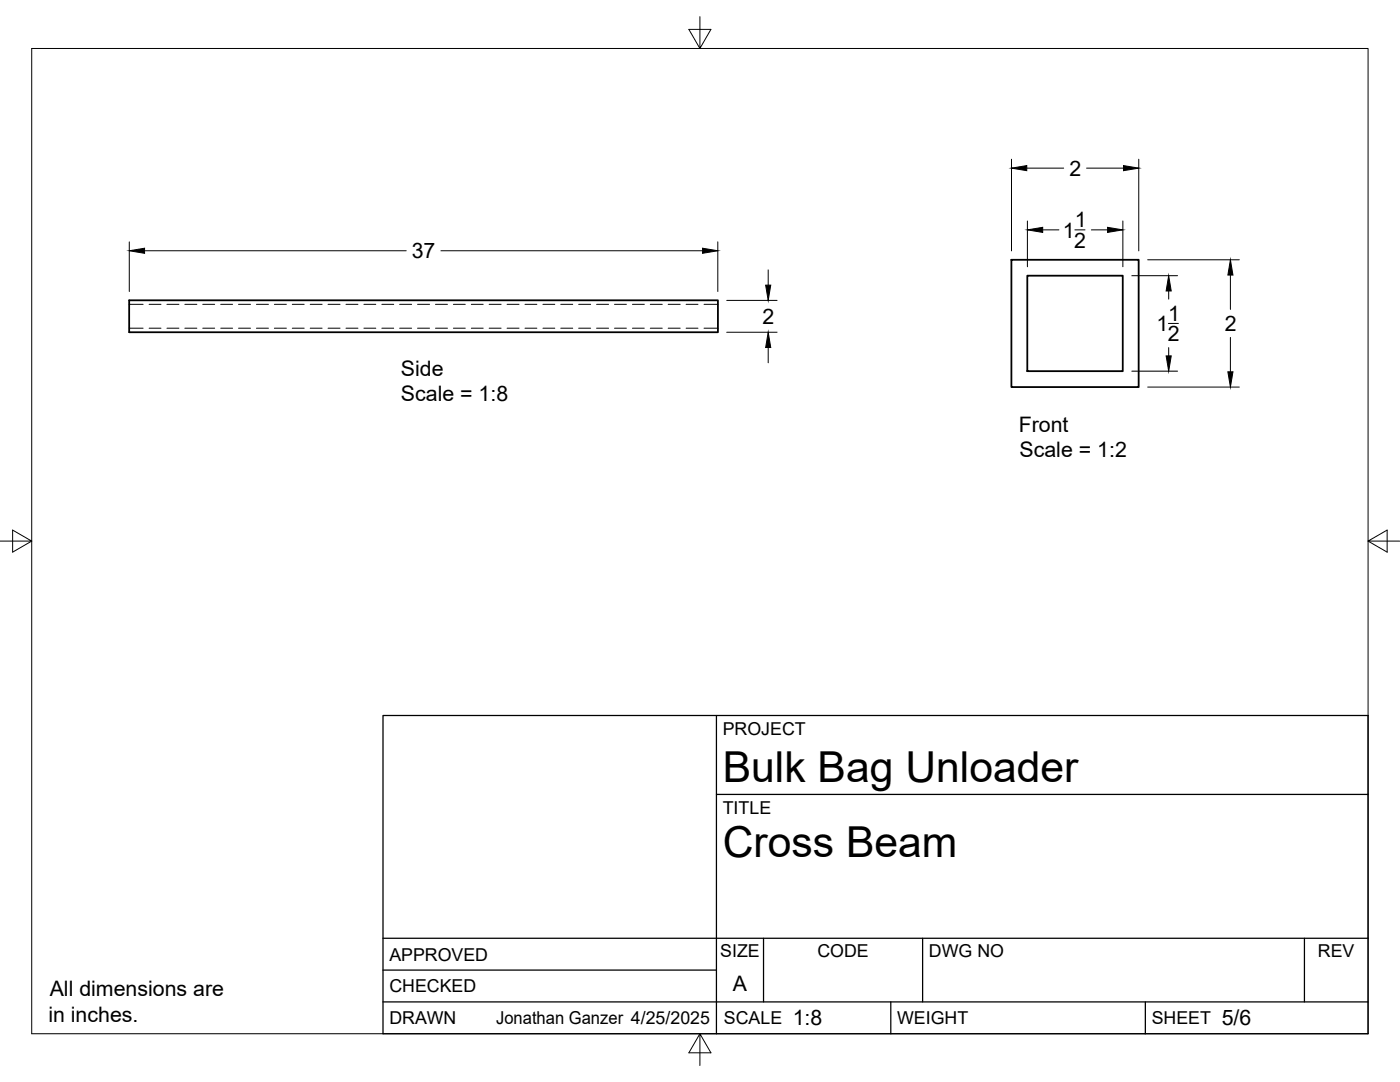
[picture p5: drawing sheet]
<svg xmlns="http://www.w3.org/2000/svg" width="279mm" height="216mm" viewBox="0 0 279 216" stroke-linecap="round" stroke-linejoin="round" font-family="sans-serif">
<!-- layer: Visible -->
<path d="M25.8 59.9h117.5v6.4h-117.5zM201.8 51.8h25.4v25.4h-25.4zM205 55h19.1v19.1h-19.1z" fill="none" stroke="#000" stroke-width=".36"/>
<!-- layer: Hidden -->
<g fill="none" stroke="#000" stroke-width=".2">
<path d="M25.8 60.7h2.8M25.8 65.5h2.8M29.8 60.7h2.3M29.8 65.5h2.3M33.3 60.7h2.4M33.3 65.5h2.4M36.9 60.7h2.4M36.9 65.5h2.4M40.5 60.7h2.3M40.5 65.5h2.3M44 60.7h2.4M44 65.5h2.4"/>
<path d="M47.6 60.7h2.4M47.6 65.5h2.4M51.2 60.7h2.4M51.2 65.5h2.4M54.8 60.7h2.3M54.8 65.5h2.3M58.3 60.7h2.4M58.3 65.5h2.4M61.9 60.7h2.4M61.9 65.5h2.4M65.5 60.7h2.4M65.5 65.5h2.4"/>
<path d="M69 60.7h2.4M69 65.5h2.4M72.6 60.7h2.4M72.6 65.5h2.4M76.2 60.7h2.4M76.2 65.5h2.4M79.8 60.7h2.3M79.8 65.5h2.3M83.3 60.7h2.4M83.3 65.5h2.4M86.9 60.7h2.4M86.9 65.5h2.4"/>
<path d="M90.5 60.7h2.4M90.5 65.5h2.4M94.1 60.7h2.3M94.1 65.5h2.3M97.6 60.7h2.4M97.6 65.5h2.4M101.2 60.7h2.4M101.2 65.5h2.4M104.8 60.7h2.3M104.8 65.5h2.3M108.4 60.7h2.3M108.4 65.5h2.3"/>
<path d="M111.9 60.7h2.4M111.9 65.5h2.4M115.5 60.7h2.4M115.5 65.5h2.4M119.1 60.7h2.4M119.1 65.5h2.4M122.6 60.7h2.4M122.6 65.5h2.4M126.2 60.7h2.4M126.2 65.5h2.4M129.8 60.7h2.4M129.8 65.5h2.4"/>
<path d="M133.3 60.7h2.4M133.3 65.5h2.4M136.9 60.7h2.4M136.9 65.5h2.4M140.5 60.7h2.8M140.5 65.5h2.8"/>
</g>
<!-- layer: Border -->
<path d="M6.3 9.7h266.7v196.6h-266.7zM139.7 3.3v6.4l2.2-3.8h-4.4l2.2 3.8M0 108h6.3l-3.8-2.2v4.4l3.8-2.2M273 108l3.8 2.2v-4.4l-3.8 2.2h6.4M139.7 206.3l-2.2 3.8h4.4l-2.2-3.8v6.3" fill="none" stroke="#000" stroke-width=".2"/>
<!-- layer: Titleblock -->
<path d="M76.4 142.8h196.6v63.5h-196.6zM143 158.5h130M143 142.8v63.5M76.4 199.9h196.6M76.4 193.6h66.6M76.4 187.2h196.6M152.4 187.2v12.7M177.8 199.9v6.4M184.1 187.2v12.7M228.6 199.9v6.4M260.3 187.2v12.7" fill="none" stroke="#000" stroke-width=".25"/>
<!-- layer: FD_Dimensions -->
<g fill="none" stroke="#000" stroke-width=".2">
<path d="M201.9 31.8v18.3M204.9 33.5h7.4M216.9 33.5h7.3M227.3 31.8v18.3M25.8 48.3v9.9M28.9 50h52.2M88 50h52.2M143.3 48.3v9.9M145 59.9h10.1M153.3 53.8v3.1M205 44.1v9.1M208.1 45.9h3.2"/>
<path d="M214.5 45.9h2M217.8 45.9h3.2M224.1 44.1v9.1M225.9 55h9.1M229 51.8h18.3M233.2 58.1v1.6M245.6 54.9v6.8M145 66.3h10.1M153.3 69.3v3.1M225.9 74.1h9.1M229 77.2h18.3M233.2 64.5h2"/>
<path d="M233.2 69.4v1.6M245.6 67.3v6.9"/>
</g>
<path d="M201.9 33.5l3-.5v1.1zM224.2 33l3.1 .5-3.1 .6zM25.8 50l3.1-.5v1zM140.2 49.5l3.1 .5-3.1 .5zM152.8 56.9h1l-.5 3zM205 45.9l3.1-.5v1zM221 45.4l3.1 .5-3.1 .5zM233.2 55l.5 3.1h-1zM245.6 51.8l.5 3.1h-1.1zM153.3 66.3l.5 3h-1zM232.7 71h1l-.5 3.1zM245 74.2h1.1l-.5 3z" fill="#000" stroke="#000" stroke-width=".2"/>
<g font-size="8.5">
<text x="144.3" y="156">Bulk Bag Unloader</text>
<text x="144.3" y="171">Cross Beam</text>
</g>
<g font-size="4.3">
<text x="213.4" y="35.1">2</text>
<text x="212.1" y="47.4">1</text>
<text x="214.5" y="45.4">1</text>
<text x="82.2" y="51.5">37</text>
<text x="214.4" y="49.4">2</text>
<text x="152.2" y="64.6">2</text>
<text x="233.2" y="64">1</text>
<text x="230.8" y="66.1">1</text>
<text x="233" y="68.1">2</text>
<text x="244.4" y="66.1">2</text>
<text x="80" y="75">Side</text>
<text x="80" y="80.1">Scale = 1:8</text>
<text x="203.3" y="86.1">Front</text>
<text x="203.5" y="91.3">Scale = 1:2</text>
<text x="146.3" y="197.7">A</text>
<text x="9.7" y="203.9">in inches.</text>
<text x="9.9" y="198.8">All dimensions are</text>
<text x="158.2" y="204.6">1:8</text>
<text x="243.8" y="204.6">5/6</text>
</g>
<g font-size="3.5">
<text x="144.3" y="146.6">PROJECT</text>
<text x="144.3" y="162.3">TITLE</text>
<text x="77.7" y="191.7">APPROVED</text>
<text x="143.7" y="191">SIZE</text>
<text x="163.1" y="191">CODE</text>
<text x="185.4" y="191">DWG NO</text>
<text x="263" y="191">REV</text>
<text x="77.7" y="198">CHECKED</text>
<text x="77.7" y="204.4">DRAWN</text>
<text x="99" y="204.4">Jonathan Ganzer 4/25/2025</text>
<text x="144.5" y="204.4">SCALE</text>
<text x="179" y="204.4">WEIGHT</text>
<text x="229.8" y="204.4">SHEET</text>
</g>
</svg>
